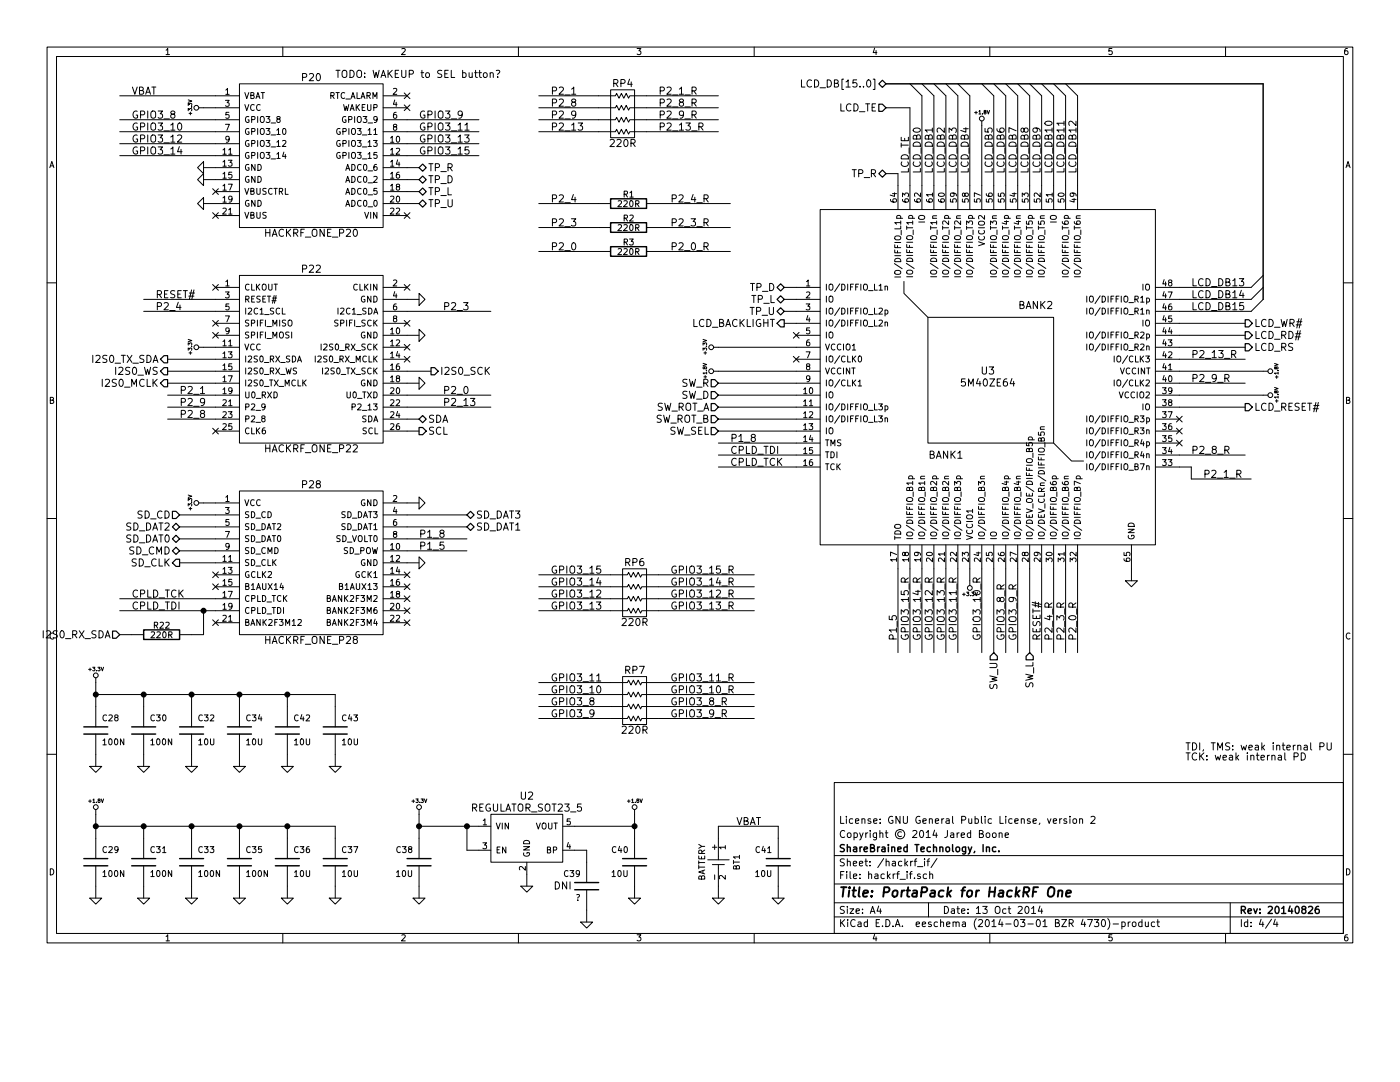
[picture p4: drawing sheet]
EESchema Schematic File Version 2
LIBS:hackrf_expansion
LIBS:wolfson
LIBS:passive
LIBS:lcd_kingtech
LIBS:power
LIBS:io_expander
LIBS:trs_jack
LIBS:battery
LIBS:mosfet
LIBS:microphone
LIBS:sd
LIBS:ck
LIBS:altera
LIBS:regulator
LIBS:tp
LIBS:header
LIBS:hole
LIBS:sharebrained
LIBS:fiducial
LIBS:portapack_hackrf_one-cache
EELAYER 24 0
EELAYER END
$Descr A4 11693 8268
encoding utf-8
Sheet 4 4
Title "PortaPack for HackRF One"
Date "13 Oct 2014"
Rev "20140826"
Comp "ShareBrained Technology, Inc."
Comment1 "Copyright © 2014 Jared Boone"
Comment2 "License: GNU General Public License, version 2"
Comment3 ""
Comment4 ""
$EndDescr
Text Label 1300 2600 0    60   ~ 0
P2_4
$Comp
L GND #PWR059
U 1 1
P 3500 4200
F 0 "#PWR059" H 3500 4200 30  0001 C CNN
F 1 "GND" H 3500 4130 30  0001 C CNN
F 2 "" H 3500 4200 60  0000 C CNN
F 3 "" H 3500 4200 60  0000 C CNN
	1    3500 4200
	0    -1   -1   0   
$EndComp
$Comp
L GND #PWR060
U 1 1
P 3500 4700
F 0 "#PWR060" H 3500 4700 30  0001 C CNN
F 1 "GND" H 3500 4630 30  0001 C CNN
F 2 "" H 3500 4700 60  0000 C CNN
F 3 "" H 3500 4700 60  0000 C CNN
	1    3500 4700
	0    -1   -1   0   
$EndComp
$Comp
L GND #PWR061
U 1 1
P 3500 3200
F 0 "#PWR061" H 3500 3200 30  0001 C CNN
F 1 "GND" H 3500 3130 30  0001 C CNN
F 2 "" H 3500 3200 60  0000 C CNN
F 3 "" H 3500 3200 60  0000 C CNN
	1    3500 3200
	0    -1   -1   0   
$EndComp
$Comp
L GND #PWR062
U 1 1
P 3500 2800
F 0 "#PWR062" H 3500 2800 30  0001 C CNN
F 1 "GND" H 3500 2730 30  0001 C CNN
F 2 "" H 3500 2800 60  0000 C CNN
F 3 "" H 3500 2800 60  0000 C CNN
	1    3500 2800
	0    -1   -1   0   
$EndComp
$Comp
L GND #PWR063
U 1 1
P 3500 2500
F 0 "#PWR063" H 3500 2500 30  0001 C CNN
F 1 "GND" H 3500 2430 30  0001 C CNN
F 2 "" H 3500 2500 60  0000 C CNN
F 3 "" H 3500 2500 60  0000 C CNN
	1    3500 2500
	0    -1   -1   0   
$EndComp
$Comp
L +3.3V #PWR064
U 1 1
P 1700 2900
F 0 "#PWR064" H 1700 2860 30  0001 C CNN
F 1 "+3.3V" H 1700 3010 30  0000 C CNN
F 2 "" H 1700 2900 60  0000 C CNN
F 3 "" H 1700 2900 60  0000 C CNN
	1    1700 2900
	0    -1   -1   0   
$EndComp
$Comp
L +3.3V #PWR065
U 1 1
P 1700 4200
F 0 "#PWR065" H 1700 4160 30  0001 C CNN
F 1 "+3.3V" H 1700 4310 30  0000 C CNN
F 2 "" H 1700 4200 60  0000 C CNN
F 3 "" H 1700 4200 60  0000 C CNN
	1    1700 4200
	0    -1   -1   0   
$EndComp
$Comp
L +3.3V #PWR066
U 1 1
P 1700 900
F 0 "#PWR066" H 1700 860 30  0001 C CNN
F 1 "+3.3V" H 1700 1010 30  0000 C CNN
F 2 "" H 1700 900 60  0000 C CNN
F 3 "" H 1700 900 60  0000 C CNN
	1    1700 900 
	0    -1   -1   0   
$EndComp
$Comp
L GND #PWR067
U 1 1
P 1700 1400
F 0 "#PWR067" H 1700 1400 30  0001 C CNN
F 1 "GND" H 1700 1330 30  0001 C CNN
F 2 "" H 1700 1400 60  0000 C CNN
F 3 "" H 1700 1400 60  0000 C CNN
	1    1700 1400
	0    1    1    0   
$EndComp
$Comp
L GND #PWR068
U 1 1
P 1700 1500
F 0 "#PWR068" H 1700 1500 30  0001 C CNN
F 1 "GND" H 1700 1430 30  0001 C CNN
F 2 "" H 1700 1500 60  0000 C CNN
F 3 "" H 1700 1500 60  0000 C CNN
	1    1700 1500
	0    1    1    0   
$EndComp
$Comp
L GND #PWR069
U 1 1
P 1700 1700
F 0 "#PWR069" H 1700 1700 30  0001 C CNN
F 1 "GND" H 1700 1630 30  0001 C CNN
F 2 "" H 1700 1700 60  0000 C CNN
F 3 "" H 1700 1700 60  0000 C CNN
	1    1700 1700
	0    1    1    0   
$EndComp
NoConn ~ 3400 4800
NoConn ~ 1800 4800
NoConn ~ 1800 2400
NoConn ~ 3400 2400
NoConn ~ 3400 2700
NoConn ~ 1800 2700
NoConn ~ 1800 2800
Text Label 3500 1000 0    60   ~ 0
GPIO3_9
Text Label 3500 1100 0    60   ~ 0
GPIO3_11
Text Label 3500 1200 0    60   ~ 0
GPIO3_13
Text Label 3500 1300 0    60   ~ 0
GPIO3_15
Text Label 1100 1300 0    60   ~ 0
GPIO3_14
Text Label 1100 1200 0    60   ~ 0
GPIO3_12
Text Label 1100 1100 0    60   ~ 0
GPIO3_10
Text Label 1100 1000 0    60   ~ 0
GPIO3_8
NoConn ~ 1800 3600
NoConn ~ 3400 5000
NoConn ~ 3400 5100
NoConn ~ 3400 5200
NoConn ~ 1800 5200
Text Label 3500 4600 0    60   ~ 0
P1_5
NoConn ~ 1800 4900
NoConn ~ 3400 4900
Text Label 1100 5100 0    60   ~ 0
CPLD_TDI
Text Label 3700 3300 0    60   ~ 0
P2_0
Text Label 1500 3300 0    60   ~ 0
P2_1
Text Label 1500 3400 0    60   ~ 0
P2_9
Text Label 3700 3400 0    60   ~ 0
P2_13
Text Label 3500 4500 0    60   ~ 0
P1_8
Text Label 1500 3500 0    60   ~ 0
P2_8
Text Label 1100 5000 0    60   ~ 0
CPLD_TCK
Text Label 1300 2500 0    60   ~ 0
RESET#
NoConn ~ 3400 2900
NoConn ~ 3400 3000
Text Notes 2800 650  0    60   ~ 0
TODO: WAKEUP to SEL button?
$Comp
L HACKRF_ONE_P20 P20
U 1 1
P 2600 1300
F 0 "P20" H 2600 1950 60  0000 C CNN
F 1 "HACKRF_ONE_P20" H 2600 650 60  0000 C CNN
F 2 "" H 2600 1300 60  0000 C CNN
F 3 "" H 2600 1300 60  0000 C CNN
F 4 "MLE" H 2600 1300 60  0001 C CNN "Mfr"
F 5 "TSHSM-111-D-06-T-V-S-P-TR-AP-LF" H 2600 1300 60  0001 C CNN "Part"
	1    2600 1300
	1    0    0    -1  
$EndComp
$Comp
L HACKRF_ONE_P22 P22
U 1 1
P 2600 3000
F 0 "P22" H 2600 3750 60  0000 C CNN
F 1 "HACKRF_ONE_P22" H 2600 2250 60  0000 C CNN
F 2 "" H 2600 3000 60  0000 C CNN
F 3 "" H 2600 3000 60  0000 C CNN
F 4 "MLE" H 2600 3000 60  0001 C CNN "Mfr"
F 5 "TSHSM-113-D-06-T-V-S-P-TR-AP-LF" H 2600 3000 60  0001 C CNN "Part"
	1    2600 3000
	1    0    0    -1  
$EndComp
$Comp
L HACKRF_ONE_P28 P28
U 1 1
P 2600 4700
F 0 "P28" H 2600 5350 60  0000 C CNN
F 1 "HACKRF_ONE_P28" H 2600 4050 60  0000 C CNN
F 2 "" H 2600 4700 60  0000 C CNN
F 3 "" H 2600 4700 60  0000 C CNN
F 4 "MLE" H 2600 4700 60  0001 C CNN "Mfr"
F 5 "TSHSM-111-D-06-T-V-S-P-TR-AP-LF" H 2600 4700 60  0001 C CNN "Part"
	1    2600 4700
	1    0    0    -1  
$EndComp
NoConn ~ 1800 1600
NoConn ~ 1800 1800
NoConn ~ 3400 1800
NoConn ~ 3400 800 
NoConn ~ 3400 900 
Wire Wire Line
	1000 5000 1800 5000
Wire Wire Line
	3900 4500 3400 4500
Wire Wire Line
	1400 3500 1800 3500
Wire Wire Line
	1400 3400 1800 3400
Wire Wire Line
	4100 3400 3400 3400
Wire Wire Line
	1400 3300 1800 3300
Wire Wire Line
	4100 3300 3400 3300
Wire Wire Line
	1000 5100 1800 5100
Wire Wire Line
	3500 3600 3400 3600
Wire Wire Line
	3500 3500 3400 3500
Wire Wire Line
	1000 800  1800 800 
Wire Wire Line
	3400 3100 3600 3100
Wire Wire Line
	1400 3200 1800 3200
Wire Wire Line
	1400 3100 1800 3100
Wire Wire Line
	1400 3000 1800 3000
Wire Wire Line
	1500 4300 1800 4300
Wire Wire Line
	1500 4400 1800 4400
Wire Wire Line
	1500 4500 1800 4500
Wire Wire Line
	1500 4700 1800 4700
Wire Wire Line
	1500 4600 1800 4600
Wire Wire Line
	3900 4600 3400 4600
Wire Wire Line
	3900 4400 3400 4400
Wire Wire Line
	3900 4300 3400 4300
Wire Wire Line
	1800 2500 1200 2500
Wire Wire Line
	4000 1300 3400 1300
Wire Wire Line
	4000 1200 3400 1200
Wire Wire Line
	4000 1100 3400 1100
Wire Wire Line
	4000 1000 3400 1000
Wire Wire Line
	1000 1300 1800 1300
Wire Wire Line
	1000 1200 1800 1200
Wire Wire Line
	1000 1100 1800 1100
Wire Wire Line
	1000 1000 1800 1000
Wire Wire Line
	3500 1700 3400 1700
Wire Wire Line
	3500 1600 3400 1600
Wire Wire Line
	3500 1500 3400 1500
Wire Wire Line
	3500 1400 3400 1400
Wire Wire Line
	1800 1700 1700 1700
Wire Wire Line
	1800 1500 1700 1500
Wire Wire Line
	1800 1400 1700 1400
Wire Wire Line
	1800 900  1700 900 
Wire Wire Line
	1800 4200 1700 4200
Wire Wire Line
	3500 4700 3400 4700
Wire Wire Line
	3400 4200 3500 4200
Wire Wire Line
	3400 3200 3500 3200
Wire Wire Line
	3500 2800 3400 2800
Wire Wire Line
	3400 2500 3500 2500
Wire Wire Line
	1800 2900 1700 2900
Wire Wire Line
	1200 2600 1800 2600
Wire Wire Line
	4100 2600 3400 2600
$Comp
L 5M40ZE64 U3
U 1 1
P 8250 3150
F 0 "U3" H 8250 3200 60  0000 C CNN
F 1 "5M40ZE64" H 8250 3100 60  0000 C CNN
F 2 "" H 8250 3150 60  0000 C CNN
F 3 "" H 8250 3150 60  0000 C CNN
F 4 "Altera" H 8250 3150 60  0001 C CNN "Mfr"
F 5 "5M40ZE64C5N" H 8250 3150 60  0001 C CNN "Part"
	1    8250 3150
	1    0    0    -1  
$EndComp
Text Label 7700 1450 1    60   ~ 0
LCD_DB0
Text Label 7800 1450 1    60   ~ 0
LCD_DB1
Text Label 7900 1450 1    60   ~ 0
LCD_DB2
Text Label 8000 1450 1    60   ~ 0
LCD_DB3
Text Label 8100 1450 1    60   ~ 0
LCD_DB4
Text Label 8300 1450 1    60   ~ 0
LCD_DB5
Text Label 8400 1450 1    60   ~ 0
LCD_DB6
Text Label 8500 1450 1    60   ~ 0
LCD_DB7
Text Label 8600 1450 1    60   ~ 0
LCD_DB8
Text Label 8700 1450 1    60   ~ 0
LCD_DB9
Text Label 8800 1450 1    60   ~ 0
LCD_DB10
Text Label 8900 1450 1    60   ~ 0
LCD_DB11
Text Label 9000 1450 1    60   ~ 0
LCD_DB12
Text Label 9950 2400 0    60   ~ 0
LCD_DB13
Text Label 9950 2500 0    60   ~ 0
LCD_DB14
Text Label 9950 2600 0    60   ~ 0
LCD_DB15
Text Label 4600 5900 0    60   ~ 0
GPIO3_8
Text Label 4600 6000 0    60   ~ 0
GPIO3_9
Text Label 4600 5800 0    60   ~ 0
GPIO3_10
Text Label 4600 5700 0    60   ~ 0
GPIO3_11
Text Label 4600 5000 0    60   ~ 0
GPIO3_12
Text Label 4600 5100 0    60   ~ 0
GPIO3_13
Text Label 4600 4900 0    60   ~ 0
GPIO3_14
Text Label 4600 4800 0    60   ~ 0
GPIO3_15
Text Label 4600 1000 0    60   ~ 0
P2_9
Text Label 4600 1100 0    60   ~ 0
P2_13
Text Label 6100 3700 0    60   ~ 0
P1_8
$Comp
L +3.3V #PWR070
U 1 1
P 8100 4850
F 0 "#PWR070" H 8100 4810 30  0001 C CNN
F 1 "+3.3V" H 8100 4960 30  0000 C CNN
F 2 "" H 8100 4850 60  0000 C CNN
F 3 "" H 8100 4850 60  0000 C CNN
	1    8100 4850
	-1   0    0    1   
$EndComp
$Comp
L +3.3V #PWR071
U 1 1
P 6000 2900
F 0 "#PWR071" H 6000 2860 30  0001 C CNN
F 1 "+3.3V" H 6000 3010 30  0000 C CNN
F 2 "" H 6000 2900 60  0000 C CNN
F 3 "" H 6000 2900 60  0000 C CNN
	1    6000 2900
	0    -1   -1   0   
$EndComp
$Comp
L +1.8V #PWR072
U 1 1
P 10550 3100
F 0 "#PWR072" H 10550 3240 20  0001 C CNN
F 1 "+1.8V" H 10550 3210 30  0000 C CNN
F 2 "" H 10550 3100 60  0000 C CNN
F 3 "" H 10550 3100 60  0000 C CNN
	1    10550 3100
	0    1    1    0   
$EndComp
$Comp
L +1.8V #PWR073
U 1 1
P 6000 3100
F 0 "#PWR073" H 6000 3240 20  0001 C CNN
F 1 "+1.8V" H 6000 3210 30  0000 C CNN
F 2 "" H 6000 3100 60  0000 C CNN
F 3 "" H 6000 3100 60  0000 C CNN
	1    6000 3100
	0    -1   -1   0   
$EndComp
$Comp
L GND #PWR074
U 1 1
P 9450 4850
F 0 "#PWR074" H 9450 4850 30  0001 C CNN
F 1 "GND" H 9450 4780 30  0001 C CNN
F 2 "" H 9450 4850 60  0000 C CNN
F 3 "" H 9450 4850 60  0000 C CNN
	1    9450 4850
	1    0    0    -1  
$EndComp
Text Label 8700 5350 1    60   ~ 0
RESET#
Text Label 8800 5350 1    60   ~ 0
P2_4_R
Text Label 6100 3800 0    60   ~ 0
CPLD_TDI
Text Label 10050 4000 0    60   ~ 0
P2_1_R
Text Label 9000 5350 1    60   ~ 0
P2_0_R
Text Label 7600 1450 1    60   ~ 0
LCD_TE
$Comp
L +1.8V #PWR075
U 1 1
P 10550 3300
F 0 "#PWR075" H 10550 3440 20  0001 C CNN
F 1 "+1.8V" H 10550 3410 30  0000 C CNN
F 2 "" H 10550 3300 60  0000 C CNN
F 3 "" H 10550 3300 60  0000 C CNN
	1    10550 3300
	0    1    1    0   
$EndComp
$Comp
L +1.8V #PWR076
U 1 1
P 8200 1050
F 0 "#PWR076" H 8200 1190 20  0001 C CNN
F 1 "+1.8V" H 8200 1160 30  0000 C CNN
F 2 "" H 8200 1050 60  0000 C CNN
F 3 "" H 8200 1050 60  0000 C CNN
	1    8200 1050
	1    0    0    -1  
$EndComp
Wire Wire Line
	4500 6000 5100 6000
Wire Wire Line
	4500 5900 5100 5900
Wire Wire Line
	4500 5800 5100 5800
Wire Wire Line
	4500 5700 5100 5700
Wire Wire Line
	7500 4750 7500 5450
Wire Wire Line
	4500 5100 5100 5100
Wire Wire Line
	4500 5000 5100 5000
Wire Wire Line
	4500 4900 5100 4900
Wire Wire Line
	4500 4800 5100 4800
Wire Wire Line
	6000 3200 6650 3200
Wire Wire Line
	4500 900  5000 900 
Wire Wire Line
	4500 1100 5000 1100
Wire Wire Line
	4500 800  5000 800 
Wire Wire Line
	6000 3700 6650 3700
Wire Wire Line
	8200 4750 8200 5450
Wire Wire Line
	8300 4750 8300 5450
Wire Wire Line
	8400 4750 8400 5450
Wire Wire Line
	8500 4750 8500 5450
Wire Wire Line
	8600 5450 8600 4750
Wire Wire Line
	8700 5450 8700 4750
Wire Wire Line
	8400 800  8400 1550
Wire Wire Line
	8500 800  8500 1550
Wire Wire Line
	9450 4750 9450 4850
Wire Wire Line
	6000 3800 6650 3800
Wire Wire Line
	6000 3900 6650 3900
Wire Wire Line
	6650 3100 6000 3100
Wire Wire Line
	10550 3100 9850 3100
Wire Wire Line
	8200 1050 8200 1550
Wire Wire Line
	10550 3300 9850 3300
Wire Wire Line
	8100 4850 8100 4750
Wire Wire Line
	6000 2900 6650 2900
Wire Wire Line
	8800 5450 8800 4750
Wire Wire Line
	9000 5450 9000 4750
Wire Wire Line
	8300 800  8300 1550
Wire Wire Line
	8100 800  8100 1550
Wire Wire Line
	8000 800  8000 1550
Wire Wire Line
	7900 800  7900 1550
Wire Wire Line
	7800 800  7800 1550
Wire Wire Line
	7700 800  7700 1550
Wire Wire Line
	8000 5450 8000 4750
Wire Wire Line
	7900 4750 7900 5450
Wire Wire Line
	7800 4750 7800 5450
Wire Wire Line
	7700 4750 7700 5450
Wire Wire Line
	7600 4750 7600 5450
Wire Wire Line
	6000 3600 6650 3600
Wire Wire Line
	6000 3500 6650 3500
Wire Wire Line
	6000 3400 6650 3400
Wire Wire Line
	6000 3300 6650 3300
Wire Wire Line
	6550 2600 6650 2600
Wire Wire Line
	6550 2500 6650 2500
Wire Wire Line
	6550 2400 6650 2400
Wire Wire Line
	8600 1550 8600 800 
Wire Wire Line
	8700 1550 8700 800 
Wire Wire Line
	8800 1550 8800 800 
Wire Wire Line
	8900 1550 8900 800 
Wire Wire Line
	9000 1550 9000 800 
Wire Wire Line
	10450 2400 9850 2400
Wire Wire Line
	10450 2500 9850 2500
Wire Wire Line
	10450 2600 9850 2600
Wire Wire Line
	10400 2900 9850 2900
Text Label 6100 3900 0    60   ~ 0
CPLD_TCK
Text Notes 9900 6350 0    60   ~ 0
TDI, TMS: weak internal PU\nTCK: weak internal PD
Text Label 7500 5350 1    60   ~ 0
P1_5
$Comp
L +3.3V #PWR077
U 1 1
P 800 5700
F 0 "#PWR077" H 800 5660 30  0001 C CNN
F 1 "+3.3V" H 800 5810 30  0000 C CNN
F 2 "" H 800 5700 60  0000 C CNN
F 3 "" H 800 5700 60  0000 C CNN
	1    800  5700
	1    0    0    -1  
$EndComp
$Comp
L C C28
U 1 1
P 800 6100
F 0 "C28" H 850 6200 50  0000 L CNN
F 1 "100N" H 850 6000 50  0000 L CNN
F 2 "" H 800 6100 60  0000 C CNN
F 3 "" H 800 6100 60  0000 C CNN
F 4 "Murata" H 800 6100 60  0001 C CNN "Mfr"
F 5 "GRM155R61A104KA01" H 800 6100 60  0001 C CNN "Part"
	1    800  6100
	1    0    0    -1  
$EndComp
$Comp
L GND #PWR078
U 1 1
P 2000 7500
F 0 "#PWR078" H 2000 7500 30  0001 C CNN
F 1 "GND" H 2000 7430 30  0001 C CNN
F 2 "" H 2000 7500 60  0000 C CNN
F 3 "" H 2000 7500 60  0000 C CNN
	1    2000 7500
	1    0    0    -1  
$EndComp
$Comp
L BATTERY BT1
U 1 1
P 6000 7200
F 0 "BT1" H 6000 7350 50  0000 C CNN
F 1 "BATTERY" H 6000 7060 50  0000 C CNN
F 2 "" H 6000 7200 60  0000 C CNN
F 3 "" H 6000 7200 60  0000 C CNN
F 4 "MPD" H 6000 7200 60  0001 C CNN "Mfr"
F 5 "BU2032SM-BT-GTR" H 6000 7200 60  0001 C CNN "Part"
	1    6000 7200
	0    1    1    0   
$EndComp
$Comp
L GND #PWR079
U 1 1
P 6000 7500
F 0 "#PWR079" H 6000 7500 30  0001 C CNN
F 1 "GND" H 6000 7430 30  0001 C CNN
F 2 "" H 6000 7500 60  0000 C CNN
F 3 "" H 6000 7500 60  0000 C CNN
	1    6000 7500
	1    0    0    -1  
$EndComp
Text Label 6150 6900 0    60   ~ 0
VBAT
$Comp
L C C30
U 1 1
P 1200 6100
F 0 "C30" H 1250 6200 50  0000 L CNN
F 1 "100N" H 1250 6000 50  0000 L CNN
F 2 "" H 1200 6100 60  0000 C CNN
F 3 "" H 1200 6100 60  0000 C CNN
F 4 "Murata" H 1200 6100 60  0001 C CNN "Mfr"
F 5 "GRM155R61A104KA01" H 1200 6100 60  0001 C CNN "Part"
	1    1200 6100
	1    0    0    -1  
$EndComp
$Comp
L C C29
U 1 1
P 800 7200
F 0 "C29" H 850 7300 50  0000 L CNN
F 1 "100N" H 850 7100 50  0000 L CNN
F 2 "" H 800 7200 60  0000 C CNN
F 3 "" H 800 7200 60  0000 C CNN
F 4 "Murata" H 800 7200 60  0001 C CNN "Mfr"
F 5 "GRM155R61A104KA01" H 800 7200 60  0001 C CNN "Part"
	1    800  7200
	1    0    0    -1  
$EndComp
$Comp
L C C31
U 1 1
P 1200 7200
F 0 "C31" H 1250 7300 50  0000 L CNN
F 1 "100N" H 1250 7100 50  0000 L CNN
F 2 "" H 1200 7200 60  0000 C CNN
F 3 "" H 1200 7200 60  0000 C CNN
F 4 "Murata" H 1200 7200 60  0001 C CNN "Mfr"
F 5 "GRM155R61A104KA01" H 1200 7200 60  0001 C CNN "Part"
	1    1200 7200
	1    0    0    -1  
$EndComp
$Comp
L GND #PWR080
U 1 1
P 800 6400
F 0 "#PWR080" H 800 6400 30  0001 C CNN
F 1 "GND" H 800 6330 30  0001 C CNN
F 2 "" H 800 6400 60  0000 C CNN
F 3 "" H 800 6400 60  0000 C CNN
	1    800  6400
	1    0    0    -1  
$EndComp
$Comp
L GND #PWR081
U 1 1
P 1200 6400
F 0 "#PWR081" H 1200 6400 30  0001 C CNN
F 1 "GND" H 1200 6330 30  0001 C CNN
F 2 "" H 1200 6400 60  0000 C CNN
F 3 "" H 1200 6400 60  0000 C CNN
	1    1200 6400
	1    0    0    -1  
$EndComp
$Comp
L GND #PWR082
U 1 1
P 800 7500
F 0 "#PWR082" H 800 7500 30  0001 C CNN
F 1 "GND" H 800 7430 30  0001 C CNN
F 2 "" H 800 7500 60  0000 C CNN
F 3 "" H 800 7500 60  0000 C CNN
	1    800  7500
	1    0    0    -1  
$EndComp
$Comp
L GND #PWR083
U 1 1
P 1200 7500
F 0 "#PWR083" H 1200 7500 30  0001 C CNN
F 1 "GND" H 1200 7430 30  0001 C CNN
F 2 "" H 1200 7500 60  0000 C CNN
F 3 "" H 1200 7500 60  0000 C CNN
	1    1200 7500
	1    0    0    -1  
$EndComp
$Comp
L C C33
U 1 1
P 1600 7200
F 0 "C33" H 1650 7300 50  0000 L CNN
F 1 "100N" H 1650 7100 50  0000 L CNN
F 2 "" H 1600 7200 60  0000 C CNN
F 3 "" H 1600 7200 60  0000 C CNN
F 4 "Murata" H 1600 7200 60  0001 C CNN "Mfr"
F 5 "GRM155R61A104KA01" H 1600 7200 60  0001 C CNN "Part"
	1    1600 7200
	1    0    0    -1  
$EndComp
$Comp
L C C35
U 1 1
P 2000 7200
F 0 "C35" H 2050 7300 50  0000 L CNN
F 1 "100N" H 2050 7100 50  0000 L CNN
F 2 "" H 2000 7200 60  0000 C CNN
F 3 "" H 2000 7200 60  0000 C CNN
F 4 "Murata" H 2000 7200 60  0001 C CNN "Mfr"
F 5 "GRM155R61A104KA01" H 2000 7200 60  0001 C CNN "Part"
	1    2000 7200
	1    0    0    -1  
$EndComp
$Comp
L GND #PWR084
U 1 1
P 1600 7500
F 0 "#PWR084" H 1600 7500 30  0001 C CNN
F 1 "GND" H 1600 7430 30  0001 C CNN
F 2 "" H 1600 7500 60  0000 C CNN
F 3 "" H 1600 7500 60  0000 C CNN
	1    1600 7500
	1    0    0    -1  
$EndComp
$Comp
L +1.8V #PWR085
U 1 1
P 800 6800
F 0 "#PWR085" H 800 6940 20  0001 C CNN
F 1 "+1.8V" H 800 6910 30  0000 C CNN
F 2 "" H 800 6800 60  0000 C CNN
F 3 "" H 800 6800 60  0000 C CNN
	1    800  6800
	1    0    0    -1  
$EndComp
$Comp
L REGULATOR_SOT23_5 U2
U 1 1
P 4400 7000
F 0 "U2" H 4400 7350 60  0000 C CNN
F 1 "REGULATOR_SOT23_5" H 4400 7250 60  0000 C CNN
F 2 "" H 4400 7000 60  0000 C CNN
F 3 "" H 4400 7000 60  0000 C CNN
F 4 "Toshiba" H 4400 7000 60  0001 C CNN "Mfr"
F 5 "TCR2EF18,LM" H 4400 7000 60  0001 C CNN "Part"
	1    4400 7000
	1    0    0    -1  
$EndComp
$Comp
L C C38
U 1 1
P 3500 7200
F 0 "C38" H 3550 7300 50  0000 L CNN
F 1 "10U" H 3550 7100 50  0000 L CNN
F 2 "" H 3500 7200 60  0000 C CNN
F 3 "" H 3500 7200 60  0000 C CNN
F 4 "Murata" H 3500 7200 60  0001 C CNN "Mfr"
F 5 "GRM21BR61A106KE19" H 3500 7200 60  0001 C CNN "Part"
	1    3500 7200
	-1   0    0    -1  
$EndComp
$Comp
L C C40
U 1 1
P 5300 7200
F 0 "C40" H 5350 7300 50  0000 L CNN
F 1 "10U" H 5350 7100 50  0000 L CNN
F 2 "" H 5300 7200 60  0000 C CNN
F 3 "" H 5300 7200 60  0000 C CNN
F 4 "Murata" H 5300 7200 60  0001 C CNN "Mfr"
F 5 "GRM21BR61A106KE19" H 5300 7200 60  0001 C CNN "Part"
	1    5300 7200
	-1   0    0    -1  
$EndComp
$Comp
L GND #PWR086
U 1 1
P 4400 7400
F 0 "#PWR086" H 4400 7400 30  0001 C CNN
F 1 "GND" H 4400 7330 30  0001 C CNN
F 2 "" H 4400 7400 60  0000 C CNN
F 3 "" H 4400 7400 60  0000 C CNN
	1    4400 7400
	1    0    0    -1  
$EndComp
$Comp
L GND #PWR087
U 1 1
P 3500 7500
F 0 "#PWR087" H 3500 7500 30  0001 C CNN
F 1 "GND" H 3500 7430 30  0001 C CNN
F 2 "" H 3500 7500 60  0000 C CNN
F 3 "" H 3500 7500 60  0000 C CNN
	1    3500 7500
	1    0    0    -1  
$EndComp
$Comp
L GND #PWR088
U 1 1
P 5300 7500
F 0 "#PWR088" H 5300 7500 30  0001 C CNN
F 1 "GND" H 5300 7430 30  0001 C CNN
F 2 "" H 5300 7500 60  0000 C CNN
F 3 "" H 5300 7500 60  0000 C CNN
	1    5300 7500
	1    0    0    -1  
$EndComp
$Comp
L C C39
U 1 1
P 4900 7400
F 0 "C39" H 4950 7500 50  0000 L CNN
F 1 "?" H 4950 7300 50  0000 L CNN
F 2 "DNI" H 5100 7400 60  0000 C CNN
F 3 "" H 4900 7400 60  0000 C CNN
	1    4900 7400
	-1   0    0    -1  
$EndComp
$Comp
L GND #PWR089
U 1 1
P 4900 7700
F 0 "#PWR089" H 4900 7700 30  0001 C CNN
F 1 "GND" H 4900 7630 30  0001 C CNN
F 2 "" H 4900 7700 60  0000 C CNN
F 3 "" H 4900 7700 60  0000 C CNN
	1    4900 7700
	1    0    0    -1  
$EndComp
$Comp
L +1.8V #PWR090
U 1 1
P 5300 6800
F 0 "#PWR090" H 5300 6940 20  0001 C CNN
F 1 "+1.8V" H 5300 6910 30  0000 C CNN
F 2 "" H 5300 6800 60  0000 C CNN
F 3 "" H 5300 6800 60  0000 C CNN
	1    5300 6800
	1    0    0    -1  
$EndComp
$Comp
L +3.3V #PWR091
U 1 1
P 3500 6800
F 0 "#PWR091" H 3500 6760 30  0001 C CNN
F 1 "+3.3V" H 3500 6910 30  0000 C CNN
F 2 "" H 3500 6800 60  0000 C CNN
F 3 "" H 3500 6800 60  0000 C CNN
	1    3500 6800
	1    0    0    -1  
$EndComp
$Comp
L C C32
U 1 1
P 1600 6100
F 0 "C32" H 1650 6200 50  0000 L CNN
F 1 "10U" H 1650 6000 50  0000 L CNN
F 2 "" H 1600 6100 60  0000 C CNN
F 3 "" H 1600 6100 60  0000 C CNN
F 4 "Murata" H 1600 6100 60  0001 C CNN "Mfr"
F 5 "GRM21BR61A106KE19" H 1600 6100 60  0001 C CNN "Part"
	1    1600 6100
	1    0    0    -1  
$EndComp
$Comp
L C C34
U 1 1
P 2000 6100
F 0 "C34" H 2050 6200 50  0000 L CNN
F 1 "10U" H 2050 6000 50  0000 L CNN
F 2 "" H 2000 6100 60  0000 C CNN
F 3 "" H 2000 6100 60  0000 C CNN
F 4 "Murata" H 2000 6100 60  0001 C CNN "Mfr"
F 5 "GRM21BR61A106KE19" H 2000 6100 60  0001 C CNN "Part"
	1    2000 6100
	1    0    0    -1  
$EndComp
$Comp
L GND #PWR092
U 1 1
P 1600 6400
F 0 "#PWR092" H 1600 6400 30  0001 C CNN
F 1 "GND" H 1600 6330 30  0001 C CNN
F 2 "" H 1600 6400 60  0000 C CNN
F 3 "" H 1600 6400 60  0000 C CNN
	1    1600 6400
	1    0    0    -1  
$EndComp
$Comp
L GND #PWR093
U 1 1
P 2000 6400
F 0 "#PWR093" H 2000 6400 30  0001 C CNN
F 1 "GND" H 2000 6330 30  0001 C CNN
F 2 "" H 2000 6400 60  0000 C CNN
F 3 "" H 2000 6400 60  0000 C CNN
	1    2000 6400
	1    0    0    -1  
$EndComp
$Comp
L C C36
U 1 1
P 2400 7200
F 0 "C36" H 2450 7300 50  0000 L CNN
F 1 "10U" H 2450 7100 50  0000 L CNN
F 2 "" H 2400 7200 60  0000 C CNN
F 3 "" H 2400 7200 60  0000 C CNN
F 4 "Murata" H 2400 7200 60  0001 C CNN "Mfr"
F 5 "GRM21BR61A106KE19" H 2400 7200 60  0001 C CNN "Part"
	1    2400 7200
	1    0    0    -1  
$EndComp
$Comp
L C C37
U 1 1
P 2800 7200
F 0 "C37" H 2850 7300 50  0000 L CNN
F 1 "10U" H 2850 7100 50  0000 L CNN
F 2 "" H 2800 7200 60  0000 C CNN
F 3 "" H 2800 7200 60  0000 C CNN
F 4 "Murata" H 2800 7200 60  0001 C CNN "Mfr"
F 5 "GRM21BR61A106KE19" H 2800 7200 60  0001 C CNN "Part"
	1    2800 7200
	1    0    0    -1  
$EndComp
$Comp
L GND #PWR094
U 1 1
P 2800 7500
F 0 "#PWR094" H 2800 7500 30  0001 C CNN
F 1 "GND" H 2800 7430 30  0001 C CNN
F 2 "" H 2800 7500 60  0000 C CNN
F 3 "" H 2800 7500 60  0000 C CNN
	1    2800 7500
	1    0    0    -1  
$EndComp
$Comp
L GND #PWR095
U 1 1
P 2400 7500
F 0 "#PWR095" H 2400 7500 30  0001 C CNN
F 1 "GND" H 2400 7430 30  0001 C CNN
F 2 "" H 2400 7500 60  0000 C CNN
F 3 "" H 2400 7500 60  0000 C CNN
	1    2400 7500
	1    0    0    -1  
$EndComp
Wire Wire Line
	2800 7400 2800 7500
Wire Wire Line
	2400 7400 2400 7500
Connection ~ 2400 6900
Wire Wire Line
	2800 6900 2800 7000
Connection ~ 2000 6900
Wire Wire Line
	2400 6900 2400 7000
Wire Wire Line
	2000 6300 2000 6400
Connection ~ 1600 5800
Wire Wire Line
	2000 5800 2000 5900
Wire Wire Line
	1600 6300 1600 6400
Connection ~ 1200 5800
Wire Wire Line
	1600 5800 1600 5900
Connection ~ 1600 6900
Wire Wire Line
	1600 6900 1600 7000
Connection ~ 1200 6900
Connection ~ 3900 6900
Wire Wire Line
	3900 7100 3900 6900
Wire Wire Line
	4000 7100 3900 7100
Connection ~ 3500 6900
Wire Wire Line
	3500 6800 3500 7000
Wire Wire Line
	3500 6900 4000 6900
Connection ~ 5300 6900
Wire Wire Line
	4900 7600 4900 7700
Wire Wire Line
	4900 7100 4900 7200
Wire Wire Line
	4800 7100 4900 7100
Wire Wire Line
	4400 7300 4400 7400
Wire Wire Line
	5300 7400 5300 7500
Wire Wire Line
	5300 6800 5300 7000
Wire Wire Line
	4800 6900 5300 6900
Wire Wire Line
	3500 7400 3500 7500
Wire Wire Line
	1600 7400 1600 7500
Wire Wire Line
	2000 7400 2000 7500
Wire Wire Line
	2000 6900 2000 7000
Connection ~ 800  6900
Wire Wire Line
	1200 6900 1200 7000
Wire Wire Line
	800  6900 2800 6900
Wire Wire Line
	800  6800 800  7000
Connection ~ 800  5800
Wire Wire Line
	1200 5800 1200 5900
Wire Wire Line
	800  5800 2800 5800
Wire Wire Line
	800  5700 800  5900
Wire Wire Line
	800  6300 800  6400
Wire Wire Line
	1200 6300 1200 6400
Wire Wire Line
	800  7400 800  7500
Wire Wire Line
	1200 7400 1200 7500
Wire Wire Line
	6000 7400 6000 7500
Wire Wire Line
	6000 6900 6000 7000
$Comp
L C C41
U 1 1
P 6500 7200
F 0 "C41" H 6550 7300 50  0000 L CNN
F 1 "10U" H 6550 7100 50  0000 L CNN
F 2 "" H 6500 7200 60  0000 C CNN
F 3 "" H 6500 7200 60  0000 C CNN
F 4 "Murata" H 6500 7200 60  0001 C CNN "Mfr"
F 5 "GRM21BR61A106KE19" H 6500 7200 60  0001 C CNN "Part"
	1    6500 7200
	-1   0    0    -1  
$EndComp
$Comp
L GND #PWR096
U 1 1
P 6500 7500
F 0 "#PWR096" H 6500 7500 30  0001 C CNN
F 1 "GND" H 6500 7430 30  0001 C CNN
F 2 "" H 6500 7500 60  0000 C CNN
F 3 "" H 6500 7500 60  0000 C CNN
	1    6500 7500
	1    0    0    -1  
$EndComp
Wire Wire Line
	6500 7000 6500 6900
Wire Wire Line
	6500 7400 6500 7500
Wire Wire Line
	6500 6900 6000 6900
Wire Wire Line
	8900 5450 8900 4750
Text Label 3700 2600 0    60   ~ 0
P2_3
Text Label 8900 5350 1    60   ~ 0
P2_3_R
Wire Wire Line
	6000 800  5400 800 
Wire Wire Line
	6000 900  5400 900 
Wire Wire Line
	6000 1100 5400 1100
Text Label 5500 1100 0    60   ~ 0
P2_13_R
Text Label 5500 1000 0    60   ~ 0
P2_9_R
Text Label 9950 3000 0    60   ~ 0
P2_13_R
Text Label 9950 3200 0    60   ~ 0
P2_9_R
Wire Wire Line
	4500 1700 5000 1700
Wire Wire Line
	4500 1900 5000 1900
Wire Wire Line
	4500 2100 5000 2100
Wire Wire Line
	6100 1700 5500 1700
Wire Wire Line
	6100 1900 5500 1900
Wire Wire Line
	6100 2100 5500 2100
Text Label 4600 1700 0    60   ~ 0
P2_4
Text Label 4600 1900 0    60   ~ 0
P2_3
Text Label 4600 800  0    60   ~ 0
P2_1
Text Label 4600 2100 0    60   ~ 0
P2_0
Text Label 5600 1700 0    60   ~ 0
P2_4_R
Text Label 5600 1900 0    60   ~ 0
P2_3_R
Text Label 5500 800  0    60   ~ 0
P2_1_R
Text Label 5600 2100 0    60   ~ 0
P2_0_R
Text Label 7600 5350 1    60   ~ 0
GPIO3_15_R
Text Label 7700 5350 1    60   ~ 0
GPIO3_14_R
Text Label 7800 5350 1    60   ~ 0
GPIO3_12_R
Text Label 7900 5350 1    60   ~ 0
GPIO3_13_R
Text Label 8000 5350 1    60   ~ 0
GPIO3_11_R
Text Label 8200 5350 1    60   ~ 0
GPIO3_10_R
Text Label 8400 5350 1    60   ~ 0
GPIO3_8_R
Text Label 8500 5350 1    60   ~ 0
GPIO3_9_R
Wire Wire Line
	6300 4800 5500 4800
Wire Wire Line
	6300 4900 5500 4900
Wire Wire Line
	6300 5000 5500 5000
Wire Wire Line
	6300 5100 5500 5100
Wire Wire Line
	6300 5700 5500 5700
Wire Wire Line
	6300 5800 5500 5800
Wire Wire Line
	6300 5900 5500 5900
Wire Wire Line
	6300 6000 5500 6000
Text Label 5600 4800 0    60   ~ 0
GPIO3_15_R
Text Label 5600 4900 0    60   ~ 0
GPIO3_14_R
Text Label 5600 5000 0    60   ~ 0
GPIO3_12_R
Text Label 5600 5100 0    60   ~ 0
GPIO3_13_R
Text Label 5600 5700 0    60   ~ 0
GPIO3_11_R
Text Label 5600 5800 0    60   ~ 0
GPIO3_10_R
Text Label 5600 5900 0    60   ~ 0
GPIO3_8_R
Text Label 5600 6000 0    60   ~ 0
GPIO3_9_R
$Comp
L R R22
U 1 1
P 1350 5300
F 0 "R22" V 1430 5300 50  0000 C CNN
F 1 "220R" V 1350 5300 50  0000 C CNN
F 2 "" H 1350 5300 60  0000 C CNN
F 3 "" H 1350 5300 60  0000 C CNN
F 4 "Yageo" V 1350 5300 60  0001 C CNN "Mfr"
F 5 "RC0603FR-07220RL" V 1350 5300 60  0001 C CNN "Part"
	1    1350 5300
	0    1    -1   0   
$EndComp
Wire Wire Line
	1700 5100 1700 5300
Wire Wire Line
	1700 5300 1600 5300
Connection ~ 1700 5100
Wire Wire Line
	1100 5300 1000 5300
Wire Wire Line
	9850 3900 9950 3900
Wire Wire Line
	9950 3900 9950 4000
Wire Wire Line
	9950 4000 10450 4000
Text Label 1100 800  0    60   ~ 0
VBAT
Wire Bus Line
	7400 700  10550 700 
Entry Wire Line
	7600 700  7700 800 
Entry Wire Line
	7700 700  7800 800 
Entry Wire Line
	7800 700  7900 800 
Entry Wire Line
	7900 700  8000 800 
Entry Wire Line
	8000 700  8100 800 
Entry Wire Line
	8200 700  8300 800 
Entry Wire Line
	8300 700  8400 800 
Entry Wire Line
	8400 700  8500 800 
Entry Wire Line
	8500 700  8600 800 
Entry Wire Line
	8600 700  8700 800 
Entry Wire Line
	8700 700  8800 800 
Entry Wire Line
	8800 700  8900 800 
Entry Wire Line
	8900 700  9000 800 
Entry Wire Line
	10450 2400 10550 2300
Entry Wire Line
	10450 2500 10550 2400
Entry Wire Line
	10450 2600 10550 2500
Wire Wire Line
	7500 1550 7500 1450
Wire Wire Line
	7500 1450 7400 1450
Wire Wire Line
	7400 900  7600 900 
Wire Wire Line
	7600 900  7600 1550
Text HLabel 7400 700  0    60   BiDi ~ 0
LCD_DB[15..0]
Text HLabel 7400 900  0    60   Input ~ 0
LCD_TE
Text HLabel 6000 3200 0    60   Input ~ 0
SW_R
Text HLabel 6000 3500 0    60   Input ~ 0
SW_ROT_B
Text HLabel 6000 3400 0    60   Input ~ 0
SW_ROT_A
Text HLabel 6000 3300 0    60   Input ~ 0
SW_D
Text HLabel 6000 3600 0    60   Input ~ 0
SW_SEL
Text HLabel 8300 5450 3    60   Input ~ 0
SW_U
Text HLabel 8600 5450 3    60   Input ~ 0
SW_L
Text HLabel 6550 2700 0    60   Output ~ 0
LCD_BACKLIGHT
Text HLabel 10400 3400 2    60   Output ~ 0
LCD_RESET#
Text HLabel 10400 2900 2    60   Output ~ 0
LCD_RS
Text HLabel 10400 2800 2    60   Output ~ 0
LCD_RD#
Text HLabel 10400 2700 2    60   Output ~ 0
LCD_WR#
Text HLabel 3500 1700 2    60   BiDi ~ 0
TP_U
Text HLabel 3500 1600 2    60   BiDi ~ 0
TP_L
Text HLabel 3500 1500 2    60   BiDi ~ 0
TP_D
Text HLabel 3500 1400 2    60   BiDi ~ 0
TP_R
Text HLabel 7400 1450 0    60   BiDi ~ 0
TP_R
Text HLabel 6550 2400 0    60   BiDi ~ 0
TP_D
Text HLabel 6550 2500 0    60   BiDi ~ 0
TP_L
Text HLabel 6550 2600 0    60   BiDi ~ 0
TP_U
Text HLabel 1400 3000 0    60   Output ~ 0
I2S0_TX_SDA
Text HLabel 1400 3100 0    60   Output ~ 0
I2S0_WS
Text HLabel 1400 3200 0    60   Output ~ 0
I2S0_MCLK
Text HLabel 3600 3100 2    60   Output ~ 0
I2S0_SCK
Text HLabel 3500 3500 2    60   BiDi ~ 0
SDA
Text HLabel 3500 3600 2    60   Output ~ 0
SCL
Text HLabel 1500 4300 0    60   Input ~ 0
SD_CD
Text HLabel 1500 4400 0    60   BiDi ~ 0
SD_DAT2
Text HLabel 1500 4500 0    60   BiDi ~ 0
SD_DAT0
Text HLabel 1500 4600 0    60   BiDi ~ 0
SD_CMD
Text HLabel 1500 4700 0    60   Output ~ 0
SD_CLK
Text HLabel 3900 4300 2    60   BiDi ~ 0
SD_DAT3
Text HLabel 3900 4400 2    60   BiDi ~ 0
SD_DAT1
Text HLabel 1000 5300 0    60   Input ~ 0
I2S0_RX_SDA
$Comp
L RPACK4 RP4
U 1 1
P 5200 950
F 0 "RP4" H 5200 1200 60  0000 C CNN
F 1 "220R" H 5200 700 60  0000 C CNN
F 2 "" H 5200 950 60  0000 C CNN
F 3 "" H 5200 950 60  0000 C CNN
F 4 "Panasonic" H 5200 950 60  0001 C CNN "Mfr"
F 5 "EXB-38V221JV" H 5200 950 60  0001 C CNN "Part"
	1    5200 950 
	1    0    0    -1  
$EndComp
$Comp
L RPACK4 RP6
U 1 1
P 5300 4950
F 0 "RP6" H 5300 5200 60  0000 C CNN
F 1 "220R" H 5300 4700 60  0000 C CNN
F 2 "" H 5300 4950 60  0000 C CNN
F 3 "" H 5300 4950 60  0000 C CNN
F 4 "Panasonic" H 5300 4950 60  0001 C CNN "Mfr"
F 5 "EXB-38V221JV" H 5300 4950 60  0001 C CNN "Part"
	1    5300 4950
	1    0    0    -1  
$EndComp
$Comp
L RPACK4 RP7
U 1 1
P 5300 5850
F 0 "RP7" H 5300 6100 60  0000 C CNN
F 1 "220R" H 5300 5600 60  0000 C CNN
F 2 "" H 5300 5850 60  0000 C CNN
F 3 "" H 5300 5850 60  0000 C CNN
F 4 "Panasonic" H 5300 5850 60  0001 C CNN "Mfr"
F 5 "EXB-38V221JV" H 5300 5850 60  0001 C CNN "Part"
	1    5300 5850
	1    0    0    -1  
$EndComp
Wire Wire Line
	6000 1000 5400 1000
Wire Wire Line
	4500 1000 5000 1000
Text Label 4600 900  0    60   ~ 0
P2_8
Text Label 5500 900  0    60   ~ 0
P2_8_R
$Comp
L R R1
U 1 1
P 5250 1700
F 0 "R1" V 5330 1700 50  0000 C CNN
F 1 "220R" V 5250 1700 50  0000 C CNN
F 2 "" H 5250 1700 60  0000 C CNN
F 3 "" H 5250 1700 60  0000 C CNN
F 4 "Yageo" V 5250 1700 60  0001 C CNN "Mfr"
F 5 "RC0603FR-07220RL" V 5250 1700 60  0001 C CNN "Part"
	1    5250 1700
	0    1    -1   0   
$EndComp
$Comp
L R R2
U 1 1
P 5250 1900
F 0 "R2" V 5330 1900 50  0000 C CNN
F 1 "220R" V 5250 1900 50  0000 C CNN
F 2 "" H 5250 1900 60  0000 C CNN
F 3 "" H 5250 1900 60  0000 C CNN
F 4 "Yageo" V 5250 1900 60  0001 C CNN "Mfr"
F 5 "RC0603FR-07220RL" V 5250 1900 60  0001 C CNN "Part"
	1    5250 1900
	0    1    -1   0   
$EndComp
$Comp
L R R3
U 1 1
P 5250 2100
F 0 "R3" V 5330 2100 50  0000 C CNN
F 1 "220R" V 5250 2100 50  0000 C CNN
F 2 "" H 5250 2100 60  0000 C CNN
F 3 "" H 5250 2100 60  0000 C CNN
F 4 "Yageo" V 5250 2100 60  0001 C CNN "Mfr"
F 5 "RC0603FR-07220RL" V 5250 2100 60  0001 C CNN "Part"
	1    5250 2100
	0    1    -1   0   
$EndComp
Text Label 9950 3800 0    60   ~ 0
P2_8_R
Wire Bus Line
	10550 700  10550 2500
Wire Wire Line
	9850 2800 10400 2800
Wire Wire Line
	9850 2700 10400 2700
Wire Wire Line
	10400 3000 9850 3000
Wire Wire Line
	10400 3200 9850 3200
Wire Wire Line
	9850 3400 10400 3400
Wire Wire Line
	10400 3800 9850 3800
NoConn ~ 9850 3600
NoConn ~ 9850 3700
NoConn ~ 6650 3000
NoConn ~ 6650 2800
$Comp
L C C42
U 1 1
P 2400 6100
F 0 "C42" H 2450 6200 50  0000 L CNN
F 1 "10U" H 2450 6000 50  0000 L CNN
F 2 "" H 2400 6100 60  0000 C CNN
F 3 "" H 2400 6100 60  0000 C CNN
F 4 "Murata" H 2400 6100 60  0001 C CNN "Mfr"
F 5 "GRM21BR61A106KE19" H 2400 6100 60  0001 C CNN "Part"
	1    2400 6100
	1    0    0    -1  
$EndComp
$Comp
L GND #PWR097
U 1 1
P 2400 6400
F 0 "#PWR097" H 2400 6400 30  0001 C CNN
F 1 "GND" H 2400 6330 30  0001 C CNN
F 2 "" H 2400 6400 60  0000 C CNN
F 3 "" H 2400 6400 60  0000 C CNN
	1    2400 6400
	1    0    0    -1  
$EndComp
Wire Wire Line
	2400 6300 2400 6400
Wire Wire Line
	2400 5800 2400 5900
Connection ~ 2000 5800
$Comp
L C C43
U 1 1
P 2800 6100
F 0 "C43" H 2850 6200 50  0000 L CNN
F 1 "10U" H 2850 6000 50  0000 L CNN
F 2 "" H 2800 6100 60  0000 C CNN
F 3 "" H 2800 6100 60  0000 C CNN
F 4 "Murata" H 2800 6100 60  0001 C CNN "Mfr"
F 5 "GRM21BR61A106KE19" H 2800 6100 60  0001 C CNN "Part"
	1    2800 6100
	1    0    0    -1  
$EndComp
$Comp
L GND #PWR098
U 1 1
P 2800 6400
F 0 "#PWR098" H 2800 6400 30  0001 C CNN
F 1 "GND" H 2800 6330 30  0001 C CNN
F 2 "" H 2800 6400 60  0000 C CNN
F 3 "" H 2800 6400 60  0000 C CNN
	1    2800 6400
	1    0    0    -1  
$EndComp
Wire Wire Line
	2800 5800 2800 5900
Connection ~ 2400 5800
Wire Wire Line
	2800 6300 2800 6400
Wire Wire Line
	6650 2700 6550 2700
NoConn ~ 9850 3500
$EndSCHEMATC
